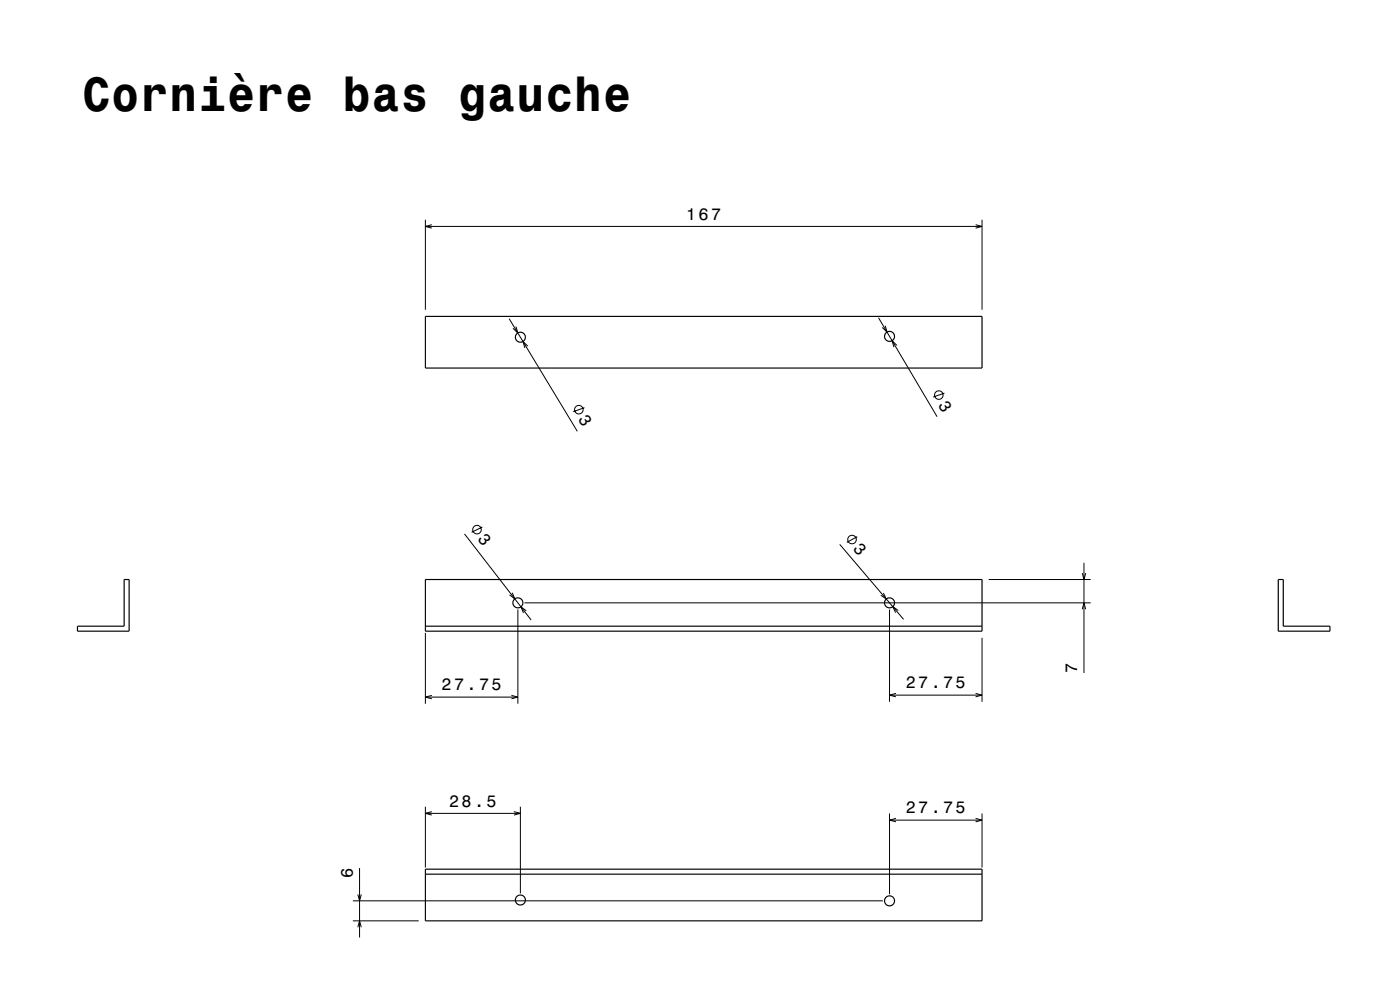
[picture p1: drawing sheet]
<svg xmlns="http://www.w3.org/2000/svg" width="420mm" height="297mm" viewBox="0 0 420 297" stroke-linecap="round" stroke-linejoin="round" font-family="sans-serif">
<g fill="none" stroke="#000" stroke-width=".3">
<path d="M127.6 65.9v27M127.6 67.9h167M129.5 67.4l-1.9 .5 1.9 .5M292.7 67.4l1.9 .5-1.9 .5M294.6 65.9v27M152.7 95.6l20.5 33.8M154.8 98l.5 1.9-1.4-1.4M263.6 95.3l17.5 29.7M265.6 97.7l.5 1.9-1.4-1.4M158.3 103.8l-1.4-1.4 .5 2M269.1 103.6l-1.5-1.4 .6 1.9M283.3 117.9l-3.3 1.2"/>
<path d="M175.3 122.3l-3.3 1.2M144.7 158.1l-3.2 1.6M139.3 160.2l20 25.8M153.7 177.8l.7 1.9-1.5-1.2M251.9 163.3l19.2 22.5M257.2 161l-3.1 1.7M265 177.9l.9 1.8-1.7-1.1M296.6 173.9h30.6M324.7 171.9l.5 2 .5-2M325.2 168.9v33M127.6 189.9v21.2M155.4 182.9v28.2"/>
<path d="M157.4 180.9h169.8M157.9 183.3l-1.6-1.3 .8 1.9M266.9 182.9v27.6M269.5 183.1l-1.7-1.1 .9 1.8M294.6 191.4v19.1M324.7 182.8l.5-1.9 .5 1.9M127.6 209.1h27.8M129.5 208.6l-1.9 .5 1.9 .6M153.4 208.6l2 .5-2 .6M266.9 208.5h27.7M268.8 208l-1.9 .5 1.9 .6M292.7 208l1.9 .5-1.9 .6"/>
<path d="M127.6 242v18.3M127.6 244h28.5M129.5 243.5l-1.9 .5 1.9 .5M154.2 243.5l1.9 .5-1.9 .5M156.1 242v26M266.9 244v24.3M266.9 246h27.7M268.8 245.5l-1.9 .5 1.9 .6M292.7 245.5l1.9 .5-1.9 .6M294.6 244v16.3M105.9 276.3h19.7M105.9 270.3h159"/>
<path d="M107.3 268.3l.6 2 .5-2M107.3 278.2l.6-1.9 .5 1.9M107.9 260.4v20.9"/>
<circle cx="281.6" cy="118.5" r="1.28"/>
<circle cx="173.7" cy="122.9" r="1.28"/>
<circle cx="143.1" cy="158.9" r="1.28"/>
<circle cx="255.6" cy="161.9" r="1.28"/>
</g>
<g fill="none" stroke="#000" stroke-width=".35">
<path d="M127.6 94.9h167v15.5h-167zM127.6 173.9h167v15.5h-167zM383.5 173.9h1.5v14h14v1.5h-15.5zM23.2 187.9h14v-14h1.5v15.5h-15.5zM127.6 187.9h167M127.6 260.8h167v15.5h-167zM127.6 262.3h167"/>
<circle cx="156.1" cy="101.2" r="1.5"/>
<circle cx="266.9" cy="100.9" r="1.5"/>
<circle cx="155.4" cy="180.9" r="1.5"/>
<circle cx="266.9" cy="180.9" r="1.5"/>
<circle cx="156.1" cy="270" r="1.5"/>
<circle cx="266.9" cy="270.3" r="1.5"/>
</g>
<text font-size="14.4" x="24.6" y="33.2">Cornière bas gauche</text>
<text font-size="5.1" x="173.3" y="125.8" transform="rotate(59 173.3 125.8)">3</text>
<g font-size="5">
<text x="205.9" y="65.9">167</text>
<text x="281.3" y="121.4" transform="rotate(59 281.3 121.4)">3</text>
<text x="143.1" y="161.8" transform="rotate(52 143.1 161.8)">3</text>
<text x="255.8" y="164.7" transform="rotate(49 255.8 164.7)">3</text>
<text x="323.2" y="201.9" transform="rotate(-90 323.2 201.9)">7</text>
<text x="132.5" y="207.1">27.75</text>
<text x="271.7" y="206.5">27.75</text>
<text x="134.7" y="242">28.5</text>
<text x="271.7" y="244">27.75</text>
<text x="105.9" y="263.5" transform="rotate(-90 105.9 263.5)">6</text>
</g>
</svg>
